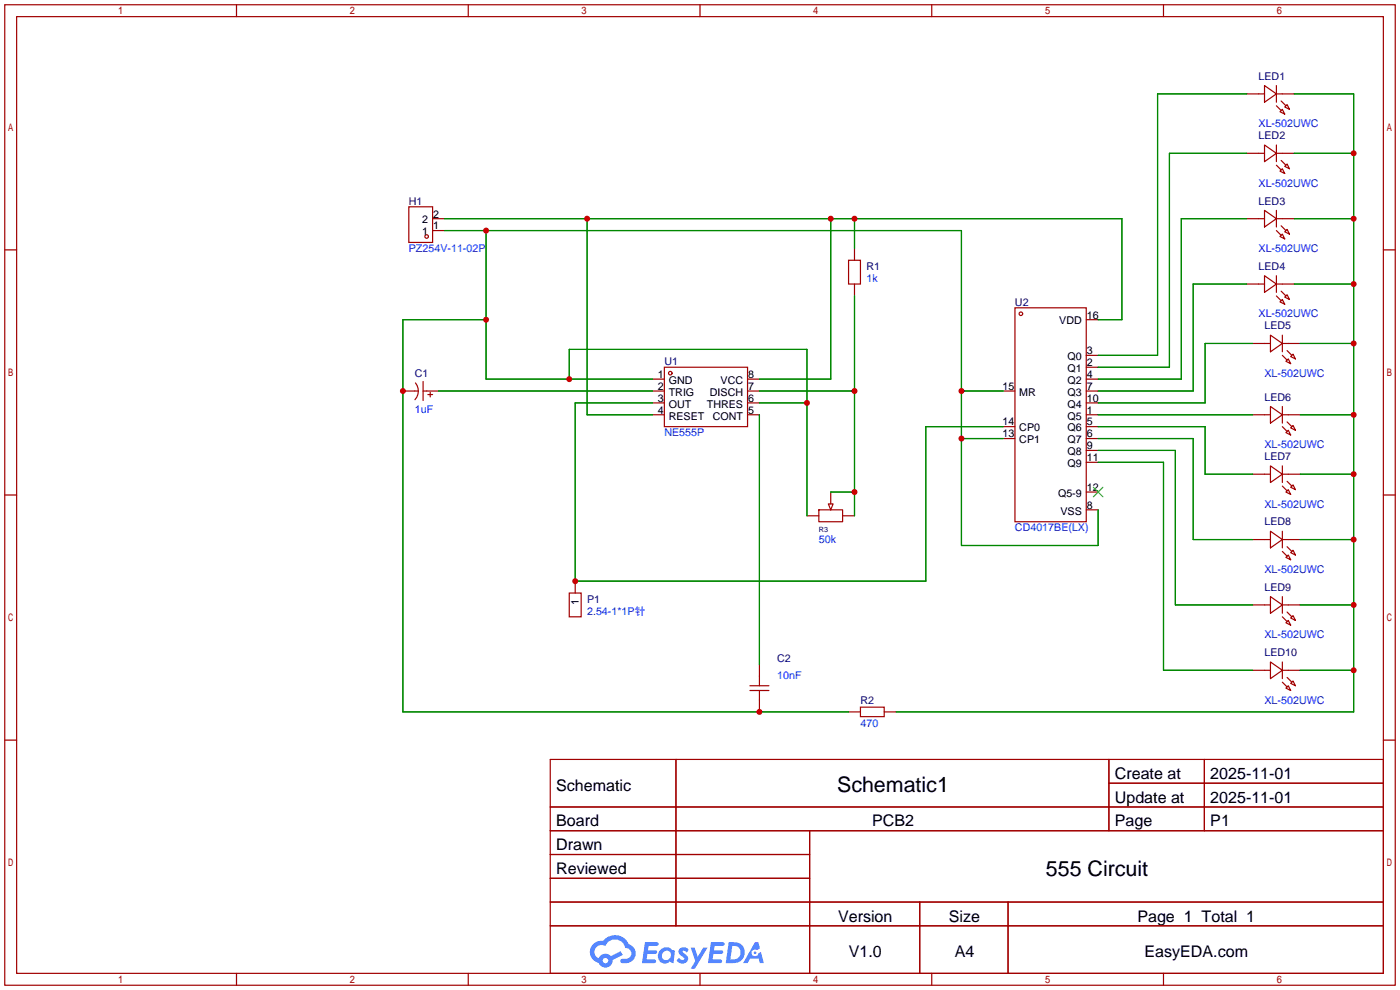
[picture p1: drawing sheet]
<svg xmlns="http://www.w3.org/2000/svg" width="299mm" height="212mm" viewBox="0 0 299 212" stroke-linecap="round" stroke-linejoin="round" font-family="sans-serif">
<g fill="none" stroke="#a10000" stroke-width=".25">
<path d="M1 1h297.2v209.6h-297.2zM3.6 3.6h292.1v204.4h-292.1zM50.5 1v2.6M100.1 1v2.6M149.6 1v2.6M199.1 1v2.6M248.7 1v2.6M1 53.4h2.6M295.7 53.4h2.5M1 105.8h2.6M295.7 105.8h2.5M1 158.2h2.6"/>
<path d="M295.7 158.2h2.5M117.6 162.3h178.1v45.7h-178.1zM117.6 172.5h178.1M117.6 177.5h178.1M144.5 162.3v35.6M173 177.5v30.5M237 162.3v15.2M237 167.4h58.7M257.4 162.3v15.2M117.6 182.6h55.4M117.6 192.8h178.1M117.6 187.7h55.4"/>
<path d="M117.6 197.9h178.1M196.6 192.8v15.2M215.4 192.8v15.2M50.5 208v2.6M100.1 208v2.6M149.6 208v2.6M199.1 208v2.6M248.7 208v2.6"/>
</g>
<g fill="#5487ff">
<path d="M145.3 202.7a1.3 1.3 0 0 1 1.9 .3l-.4 .6a.54 .54 0 0 0-.9-.2l.1 .2a1.34 1.34 0 0 1 .9 1.8 1.47 1.47 0 0 1-2.3-.1l.5-.6 .8 .5a.31 .31 0 0 0 .4-.3 .31 .31 0 0 0-.3-.4 1.12 1.12 0 0 1-.7-1.8z"/>
<path d="M147.6 202.5h.9l.6 2 1.2-2h.9l-2.7 4.6h-.9l1-1.7z"/>
<path d="M137.8 201.4h1.7a1.31 1.31 0 0 1 1.2 .2 .4 .4 0 0 1-.3 .5l-1.8 .1-.1 .9h1.6a.4 .4 0 0 1 .4 .4 .4 .4 0 0 1-.5 .4h-1.6l-.2 1.2h1.4a.46 .46 0 0 1 .5 0 .46 .46 0 0 1 .1 .5l-.4 .2h-2.6z"/>
<path d="M151.9 201.4h1.7a1.32 1.32 0 0 1 1.2 .2 .39 .39 0 0 1-.3 .5l-1.8 .1-.1 .9h1.6a.4 .4 0 0 1 .4 .4 .4 .4 0 0 1-.4 .4h-1.7l-.2 1.2h1.4a.46 .46 0 0 1 .5 0 .46 .46 0 0 1 .1 .5l-.4 .2h-2.6z"/>
<path d="M161.3 201.4h.8l.3 1.3-.6 .4a.75 .75 0 0 0-1.1 .3 .75 .75 0 0 0 .5 1 .75 .75 0 0 0 .9-.7l.5-.2 .6 2.3h-.8l-.3-.9h-1.8l-.5 .9h-1z"/>
<path d="M155.7 201.4l-.6 4.4h1.5a2.27 2.27 0 0 0 2.6-2.2 2.27 2.27 0 0 0-2.7-2.2zM156.5 202.1a1.5 1.5 0 0 1 1.8 1.6 1.5 1.5 0 0 1-1.9 1.4h-.3z"/>
<path d="M141.2 203a1.6 1.6 0 0 0-.3 2.3 1.6 1.6 0 0 0 2.3 .2l.7 .3 .3-2.4-.1-.3-.5-.1a1.58 1.58 0 0 0-2.4 0zM141.8 203.5a.98 .98 0 0 1 1.6 .4 .98 .98 0 0 1-1.1 1.3 .94 .94 0 0 1-.9-.7 .94 .94 0 0 1 .4-1z"/>
<path d="M126.8 201.8a2.37 2.37 0 0 0 1.1 4 1.54 1.54 0 0 0 1.8 1 1.54 1.54 0 0 0 1.2-1.6l2.2-1.1-.5-.8-2 1a1.57 1.57 0 0 0-2.7 .5 1.5 1.5 0 0 1-.7-2.1 1.5 1.5 0 0 1 2.2-.5 2.23 2.23 0 0 1 2.3-1.4 2.23 2.23 0 0 1 2 1.8 1.16 1.16 0 0 1 1.2 1.1 1.16 1.16 0 0 1-1.1 1.2h-.7a.47 .47 0 0 0-.5 .4 .47 .47 0 0 0 .4 .5 2.17 2.17 0 0 0 2.5-.9 2.17 2.17 0 0 0-.3-2.7l-.8-.4a3.2 3.2 0 0 0-5.5-.7l-1.1 .1zM128.8 205.3a.6 .6 0 0 1 1.2 0 .6 .6 0 0 1-1.2 0z"/>
<circle cx="161.4" cy="203.6" r=".28"/>
</g>
<g fill="none" stroke="#a10000" stroke-width=".25">
<path d="M270.3 18.3l2.5 1.8-2.5 1.7zM272.8 18.3v3.5M266.4 20.1h3.9M266.4 32.8h3.9M270.3 31l2.5 1.8-2.5 1.7zM272.8 22.6l1 1M272.8 20.1h3.8M272.8 31v3.5M272.8 35.3l1 1M272.8 32.8h3.8M273.6 23.9l.5-.5 .5 1zM273.6 36.6l.5-.5 .5 1z"/>
<path d="M273.8 21.6l1 1M273.8 34.3l1 1M274.6 22.9l.5-.5 .5 1zM274.6 35.6l.5-.5 .5 1zM87.4 44.2h5.1v7.6h-5.1zM92.5 49.3h2.5M92.5 46.7h2.5M181.4 55.6h2.5v5.1h-2.5zM182.6 53.1v2.5M266.4 46.7h3.9M270.3 45l2.5 1.7-2.5 1.8zM270.3 58.9l2.5 1.8-2.5 1.8z"/>
<path d="M272.8 46.7h3.8M272.8 45v3.5M272.8 58.9v3.6M272.8 49.3l1 1M273.6 50.5l.5-.5 .5 1.1zM273.8 48.3l1 1M275.1 49l.5 1-1-.5zM142 78.5h17.8v12.7h-17.8zM182.6 60.7v2.5M216.9 65.8h15.3v45.7h-15.3zM232.2 78.5h2.5M232.2 75.9h2.5"/>
<path d="M232.2 68.3h2.5M266.4 60.7h3.9M267.7 73.4h3.8M271.5 71.6l2.6 1.8-2.6 1.8zM272.8 63.2l1 1.1M272.8 60.7h3.8M273.8 62.2l1 1M274.1 64l.5 1-1-.5zM274.1 75.9l1 1.1M274.1 73.4h3.8M274.1 71.6v3.6M274.8 77.2l.5-.5 .5 1z"/>
<path d="M275.1 63l.5 1-1-.5zM275.1 74.9l1 1M275.8 76.2l.6-.5 .5 1zM86.1 83.6h3.3M88.8 81.8a2.74 2.74 0 0 1-.1 3.6M90.4 83.6h3.3M90.4 81.5v4.1M91.4 84.3h1.1M91.9 83.8v1M139.4 81h2.6M139.4 83.6h2.6M139.4 86.1h2.6"/>
<path d="M139.4 88.6h2.6M159.8 81h2.5M159.8 83.6h2.5M159.8 86.1h2.5M159.8 88.6h2.5M214.4 83.6h2.5M214.4 91.2h2.5M214.4 93.7h2.5M232.2 81h2.5M232.2 83.6h2.5M232.2 86.1h2.5M232.2 88.6h2.5"/>
<path d="M232.2 91.2h2.5M232.2 93.7h2.5M232.2 98.8h2.5M232.2 96.3h2.5M267.7 88.6h3.8M271.5 86.9l2.6 1.7-2.6 1.8zM271.5 99.6l2.6 1.7-2.6 1.8zM274.1 88.6h3.8M274.1 86.9v3.5M274.1 99.6v3.5M274.1 91.2l1 1M274.8 92.5l.5-.6 .5 1.1z"/>
<path d="M275.1 90.2l1 1M275.8 91.4l.6-.5 .5 1zM172.5 110.2h2.5M175 109h5.1v2.5h-5.1zM177 107.7h1.1l-.6 1.3zM177.5 105.2v2.5M180.1 110.2h2.5M232.2 109h2.5M232.2 105.2h2.5M267.7 101.3h3.8M267.7 115.3h3.8M271.5 113.5l2.6 1.8-2.6 1.8z"/>
<path d="M274.1 113.5v3.6M274.1 103.9l1 1M274.1 101.3h3.8M274.1 117.9l1 1M274.1 115.3h3.8M274.8 105.2l.5-.6 .5 1.1zM274.8 119.1l.5-.5 .5 1zM275.1 102.9l1 1M275.1 116.8l1 1.1M275.8 104.1l.6-.5 .5 1zM275.8 118.1l.6-.5 .5 1zM121.7 126.7h2.5v5.1h-2.5z"/>
<path d="M122.9 124.2v2.5M267.7 129.3h3.8M271.5 127.5l2.6 1.8-2.6 1.8zM274.1 127.5v3.6M274.1 131.8l1 1M274.1 129.3h3.8M274.8 133.1l.5-.5 .5 1zM275.1 130.8l1 1M275.8 132.1l.6-.5 .5 1zM160.3 147.6h4M160.3 146.6h4M162.3 142v4.6"/>
<path d="M162.3 147.6v4.5M181.4 152.1h2.5M183.9 151.1h5.1v2.1h-5.1zM189 152.1h2.5M267.7 143.3h3.8M271.5 141.5l2.6 1.8-2.6 1.7zM274.1 141.5v3.5M274.1 145.8l1 1M274.1 143.3h3.8M274.8 147.1l.5-.5 .5 1zM275.1 144.8l1 1M275.8 146.1l.6-.6 .5 1.1z"/>
<circle cx="91.2" cy="50.5" r=".38"/>
<circle cx="143.3" cy="79.8" r=".38"/>
<circle cx="218.2" cy="67.1" r=".38"/>
</g>
<path d="M233.7 104.1l2 2.1M235.7 104.1l-2 2.1" fill="none" stroke="#3c3" stroke-width=".25"/>
<g fill="none" stroke="#008700" stroke-width=".25">
<path d="M266.4 20.1h-19v55.8h-12.7M266.4 32.8h-16.5v45.7h-15.2M276.6 20.1h12.7v132h-97.8M276.6 32.8h12.7M95 46.7h144.8v21.6h-5.1M95 49.3h110.5v67.3h29.2v-7.6M103.9 49.3v31.7h35.5M125.5 46.7v41.9h13.9M177.5 46.7v34.3h-15.2M182.6 46.7v6.4M266.4 46.7h-13.9v34.3h-17.8M276.6 46.7h12.7"/>
<path d="M103.9 68.3h-17.8v83.8h95.3M182.6 63.2v47M266.4 60.7h-11.4v22.9h-20.3M267.7 73.4h-10.1v12.7h-22.9M276.6 60.7h12.7M277.9 73.4h11.4M93.7 83.6h45.7M121.7 81v-6.3h50.8v35.5M139.4 86.1h-16.5v38.1h75v-33h16.5M162.3 83.6h20.3M162.3 86.1h10.2M162.3 88.6v53.4"/>
<path d="M205.5 83.6h8.9M205.5 93.7h8.9M234.7 93.7h20.3v21.6h12.7M234.7 91.2h22.9v10.1h10.1M234.7 88.6h33M234.7 96.3h16.5v33h16.5M234.7 98.8h14v44.5h19M277.9 88.6h11.4M177.5 105.2h5.1M277.9 101.3h11.4M277.9 115.3h11.4M277.9 129.3h11.4"/>
<path d="M277.9 143.3h11.4"/>
</g>
<g fill="#c00">
<circle cx="182.6" cy="46.7" r=".63"/>
<circle cx="177.5" cy="46.7" r=".63"/>
<circle cx="125.5" cy="46.7" r=".63"/>
<circle cx="289.3" cy="143.3" r=".63"/>
<circle cx="289.3" cy="129.3" r=".63"/>
<circle cx="289.3" cy="115.3" r=".63"/>
<circle cx="289.3" cy="101.3" r=".63"/>
<circle cx="289.3" cy="88.6" r=".63"/>
<circle cx="289.3" cy="73.4" r=".63"/>
<circle cx="289.3" cy="60.7" r=".63"/>
<circle cx="289.3" cy="46.7" r=".63"/>
<circle cx="289.3" cy="32.8" r=".63"/>
<circle cx="162.3" cy="152.1" r=".63"/>
<circle cx="86.1" cy="83.6" r=".63"/>
<circle cx="103.9" cy="68.3" r=".63"/>
<circle cx="103.9" cy="49.3" r=".63"/>
<circle cx="205.5" cy="83.6" r=".63"/>
<circle cx="205.5" cy="93.7" r=".63"/>
<circle cx="121.7" cy="81" r=".63"/>
<circle cx="172.5" cy="86.1" r=".63"/>
<circle cx="122.9" cy="124.2" r=".63"/>
<circle cx="182.6" cy="83.6" r=".63"/>
<circle cx="182.6" cy="105.2" r=".63"/>
</g>
<g font-size="4.6">
<text x="178.9" y="169.3">Schematic1</text>
<text x="223.5" y="187.1">555 Circuit</text>
</g>
<g font-size="3.4">
<text x="238.3" y="166.5">Create at</text>
<text x="258.7" y="166.5">2025-11-01</text>
<text x="118.9" y="169">Schematic</text>
<text x="238.3" y="171.6">Update at</text>
<text x="258.7" y="171.6">2025-11-01</text>
<text x="118.9" y="176.6">Board</text>
<text x="186.4" y="176.6">PCB2</text>
<text x="238.3" y="176.6">Page</text>
<text x="258.7" y="176.6">P1</text>
<text x="118.9" y="181.7">Drawn</text>
<text x="118.9" y="186.8">Reviewed</text>
<text x="179.1" y="197">Version</text>
<text x="202.8" y="197">Size</text>
<text x="243.1" y="197">Page 1 Total 1</text>
<text x="181.4" y="204.6">V1.0</text>
<text x="204" y="204.6">A4</text>
<text x="244.6" y="204.6">EasyEDA.com</text>
</g>
<g font-size="2.3" fill="#000080">
<text x="269" y="17">LED1</text>
<text x="269" y="29.7">LED2</text>
<text x="87.4" y="43.7">H1</text>
<text x="269" y="43.7">LED3</text>
<text x="185.2" y="57.7">R1</text>
<text x="269" y="57.7">LED4</text>
<text x="216.9" y="65.3">U2</text>
<text x="270.3" y="70.4">LED5</text>
<text x="88.6" y="80.5">C1</text>
<text x="142" y="78">U1</text>
<text x="270.3" y="85.6">LED6</text>
<text x="270.3" y="98.3">LED7</text>
<text x="270.3" y="112.3">LED8</text>
<text x="125.5" y="128.8">P1</text>
<text x="270.3" y="126.3">LED9</text>
<text x="166.1" y="141.5">C2</text>
<text x="270.3" y="140.2">LED10</text>
<text x="183.9" y="150.4">R2</text>
</g>
<g font-size="2.3" fill="#00f">
<text x="269" y="27.2">XL-502UWC</text>
<text x="269" y="39.9">XL-502UWC</text>
<text x="87.4" y="53.9">PZ254V-11-02P</text>
<text x="269" y="53.9">XL-502UWC</text>
<text x="185.2" y="60.2">1k</text>
<text x="269" y="67.8">XL-502UWC</text>
<text x="270.3" y="80.5">XL-502UWC</text>
<text x="88.6" y="88.2">1uF</text>
<text x="142" y="93.2">NE555P</text>
<text x="270.3" y="95.8">XL-502UWC</text>
<text x="216.9" y="113.6">CD4017BE(LX)</text>
<text x="270.3" y="108.5">XL-502UWC</text>
<text x="175" y="116.1">50k</text>
<text x="270.3" y="122.5">XL-502UWC</text>
<text x="125.5" y="131.3">2.54-1*1P针</text>
<text x="270.3" y="136.4">XL-502UWC</text>
<text x="166.1" y="145.1">10nF</text>
<text x="183.9" y="155.5">470</text>
<text x="270.3" y="150.4">XL-502UWC</text>
</g>
<g font-size="2.3">
<text x="90.2" y="47.8">2</text>
<text x="92.6" y="46.5">2</text>
<text x="90.2" y="50.3">1</text>
<text x="92.6" y="49">1</text>
<text x="226.4" y="69.3">VDD</text>
<text x="232.3" y="68.1">16</text>
<text x="228.2" y="77">Q0</text>
<text x="232.3" y="75.7">3</text>
<text x="140.6" y="80.8">1</text>
<text x="140.6" y="83.3">2</text>
<text x="142.9" y="82">GND</text>
<text x="154" y="82">VCC</text>
<text x="159.9" y="83.3">7</text>
<text x="159.9" y="80.8">8</text>
<text x="214.2" y="83.3">15</text>
<text x="228.2" y="82">Q2</text>
<text x="228.2" y="79.5">Q1</text>
<text x="232.3" y="83.3">7</text>
<text x="232.3" y="80.8">4</text>
<text x="232.3" y="78.2">2</text>
<text x="140.6" y="85.9">3</text>
<text x="140.6" y="88.4">4</text>
<text x="142.9" y="84.6">TRIG</text>
<text x="142.9" y="87.1">OUT</text>
<text x="142.9" y="89.7">RESET</text>
<text x="151.1" y="87.1">THRES</text>
<text x="151.7" y="84.6">DISCH</text>
<text x="152.3" y="89.7">CONT</text>
<text x="159.9" y="88.4">5</text>
<text x="159.9" y="85.9">6</text>
<text x="217.9" y="84.6">MR</text>
<text x="228.2" y="89.7">Q5</text>
<text x="228.2" y="87.1">Q4</text>
<text x="228.2" y="84.6">Q3</text>
<text x="232.3" y="88.4">1</text>
<text x="232.3" y="85.9">10</text>
<text x="214.2" y="90.9">14</text>
<text x="214.2" y="93.5">13</text>
<text x="217.9" y="92.2">CP0</text>
<text x="217.9" y="94.7">CP1</text>
<text x="228.2" y="94.7">Q7</text>
<text x="228.2" y="92.2">Q6</text>
<text x="232.3" y="93.5">6</text>
<text x="232.3" y="90.9">5</text>
<text x="228.2" y="99.8">Q9</text>
<text x="228.2" y="97.3">Q8</text>
<text x="232.3" y="98.6">11</text>
<text x="232.3" y="96">9</text>
<text x="226.1" y="106.2">Q5-9</text>
<text x="232.3" y="104.9">12</text>
<text x="226.6" y="110">VSS</text>
<text x="232.3" y="108.7">8</text>
<text x="123.7" y="129.3" transform="rotate(-90 123.7 129.3)">1</text>
</g>
<text font-size="1.5" fill="#000080" x="175" y="113.7">R3</text>
</svg>
